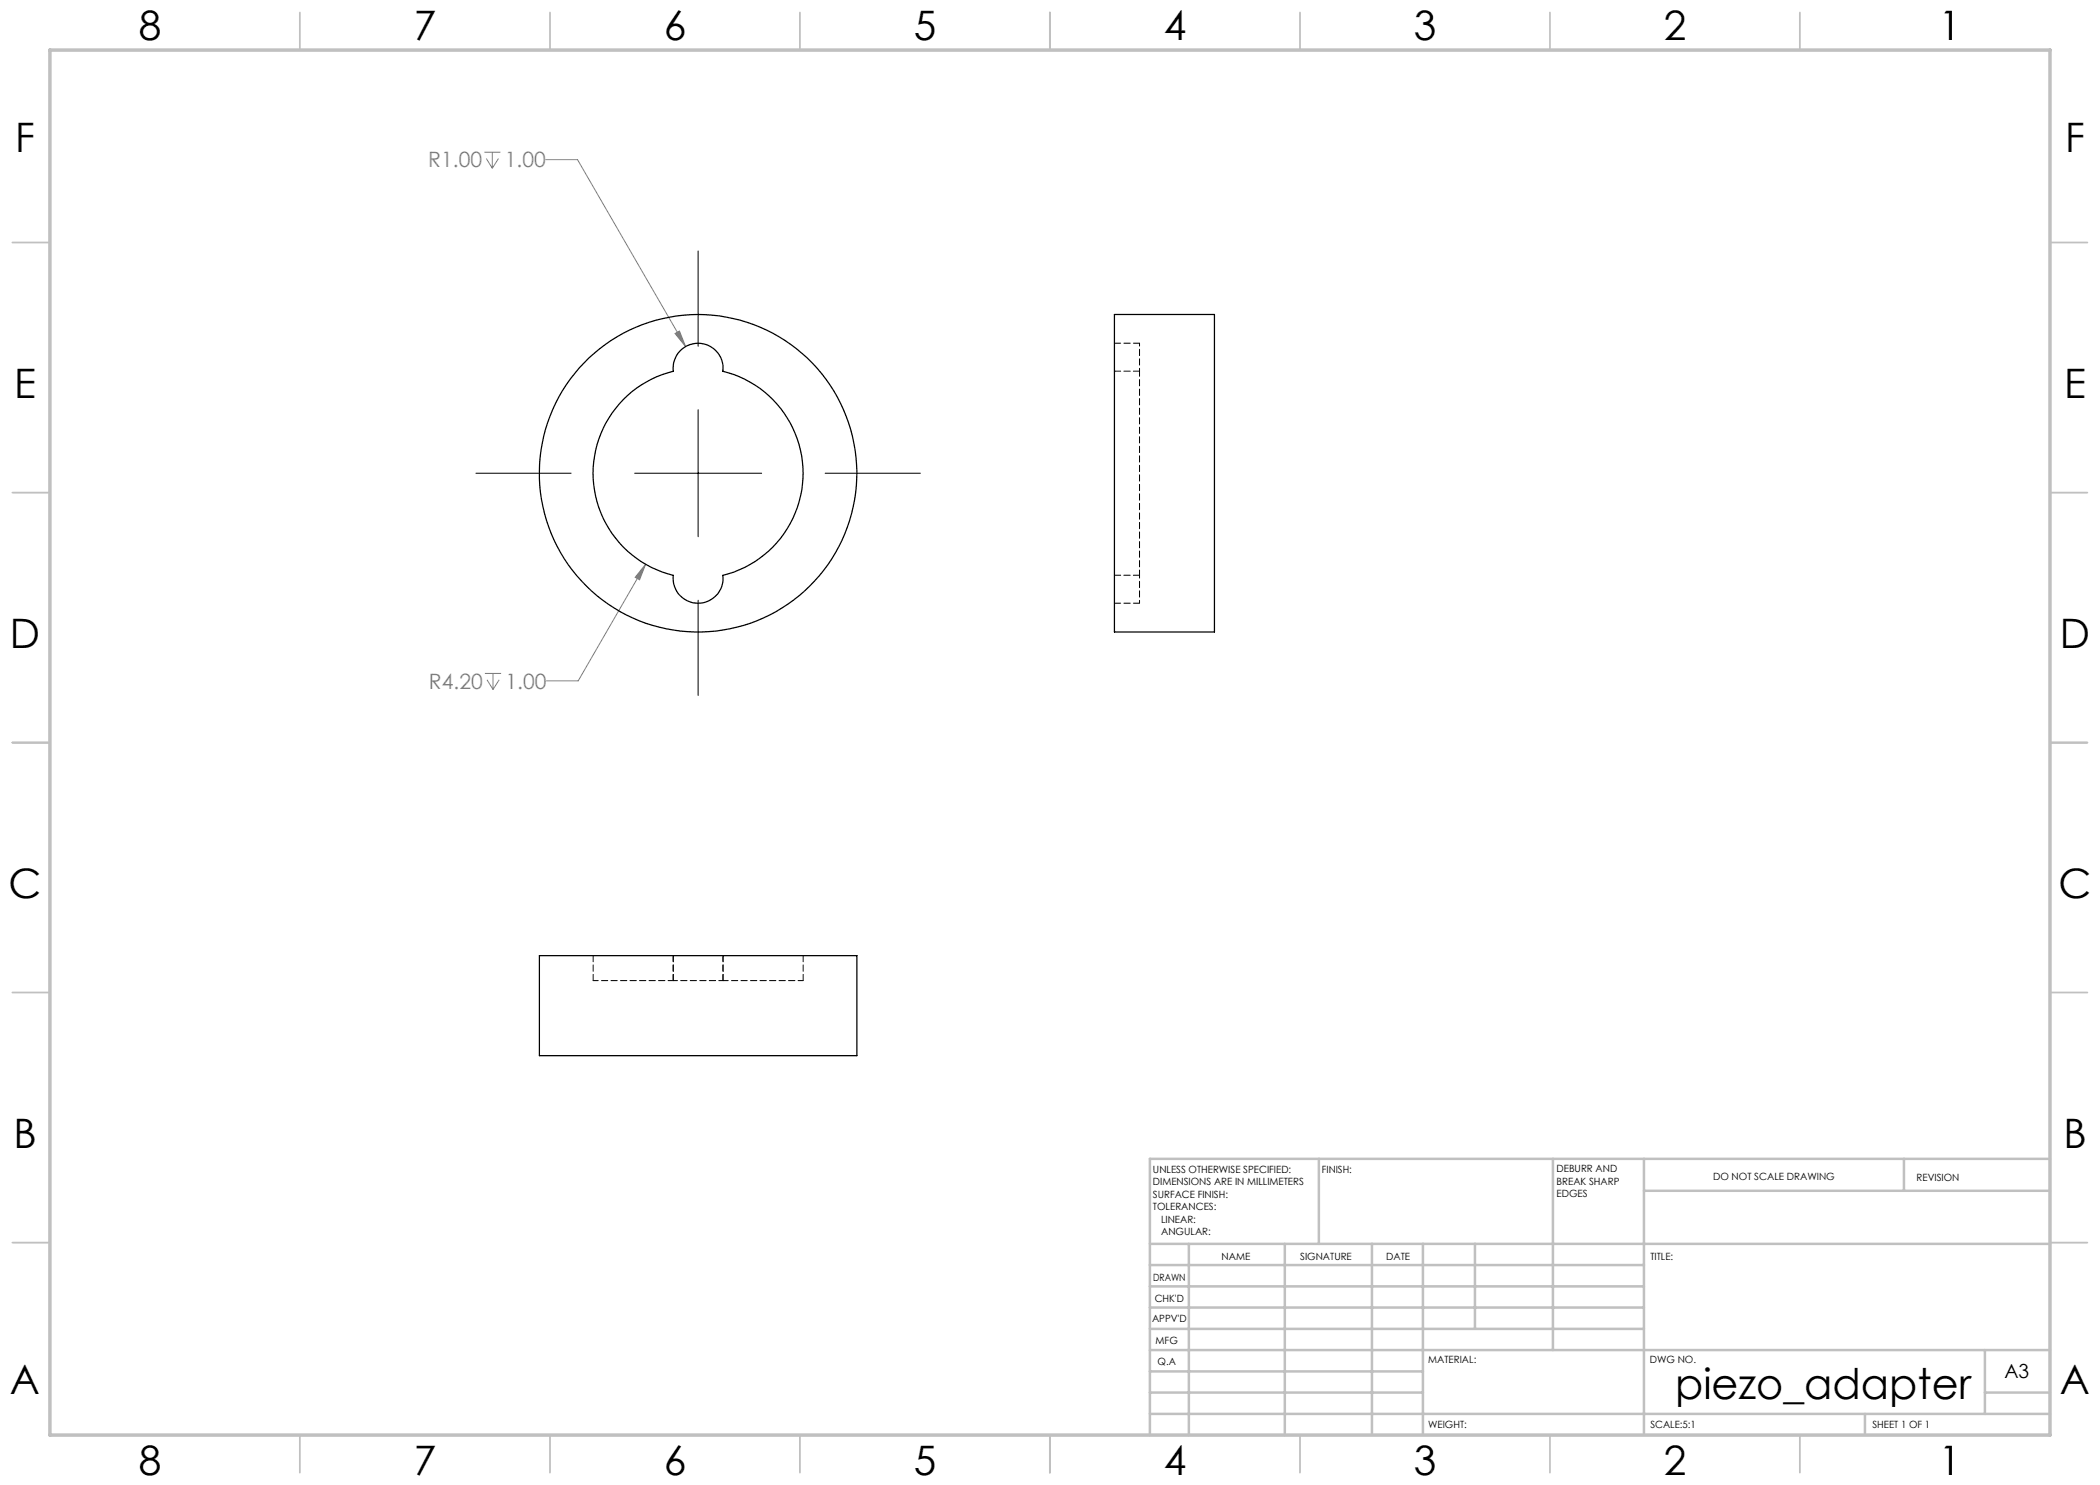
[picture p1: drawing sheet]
<svg xmlns="http://www.w3.org/2000/svg" width="420mm" height="297mm" viewBox="0 0 420 297" stroke-linecap="round" stroke-linejoin="round" font-family="sans-serif">
<path d="M96.9 30.4h3.2M97.3 31.7l1.2 2M98.5 30.4v3.3M99.7 31.7l-1.2 2M109.1 31.9h6.4l21.6 37.4M135 66.7l.9-.5 1.2 3.1zM129.1 112.9l-1.2 3.1-.9-.5zM129.1 112.9l-13.5 23.3h-6.3M97 134.7h3.2M97.4 136l1.2 1.9M98.6 134.7v3.2M99.8 136l-1.2 1.9" fill="none" stroke="#808080" stroke-width=".2"/>
<path d="M139.6 50.2v19M95.2 94.6h19M126.9 94.6h25.4M139.6 81.9v25.4M165 94.6h19.1M139.6 120v19.1" fill="none" stroke="#000" stroke-width=".2"/>
<g fill="none" stroke="#c0c0c0" stroke-width=".35">
<path d="M60 2.5v7.5M110 2.5v7.5M160 2.5v7.5M210 2.5v7.5M260 2.5v7.5M310 2.5v7.5M360 2.5v7.5M2.5 48.5h7.5M410 48.5h7.5M2.5 98.5h7.5M410 98.5h7.5M2.5 148.5h7.5"/>
<path d="M410 148.5h7.5M2.5 198.5h7.5M410 198.5h7.5M2.5 248.5h7.5M410 248.5h7.5M60 287v7.5M110 287v7.5M160 287v7.5M210 287v7.5M260 287v7.5M310 287v7.5M360 287v7.5"/>
</g>
<g fill="none" stroke="#c0c0c0" stroke-width=".5">
<path d="M263.8 231.8v17M310.6 231.8v38.2M328.8 231.8v55.2M328.8 238.2h81.2M380.8 231.8v6.4M410 231.8h-180v55.2M230 248.8h180M230 257.3h98.8M230 253h98.8M237.8 248.8v38.2M257 248.8v38.2M274.4 248.8v38.2"/>
<path d="M284.6 248.8v38.2M295 248.8v17M230 265.8h98.8M230 261.5h98.8M230 278.5h54.6M230 274.3h54.6M230 270h180M397 278.5h13M397 270v12.8M230 282.8h180M373 282.8v4.2"/>
</g>
<path d="M10 10h400v277h-400z" fill="none" stroke="#c0c0c0" stroke-width=".7"/>
<path d="M129.1 112.9l-2.1 2.6 .9 .5zM135 66.7l2.1 2.6-1.2-3.1z" fill="#808080"/>
<g fill="none" stroke="#000" stroke-width=".25">
<path d="M124.6 79.9a21.4 21.4 0 0 1 10.1-5.6 5 5 0 0 1 4.9-5.7 5 5 0 0 1 5 5.7 21 21 0 0 1 16 20.4 21 21 0 0 1-16 20.4 5 5 0 0 1-5 5.5 5 5 0 0 1-4.9-5.5 21 21 0 0 1-10.1-35.2zM222.9 62.9h20v63.5h-20zM107.9 191.1h63.5v20h-63.5z"/>
<circle cx="139.6" cy="94.6" r="31.8"/>
</g>
<path d="M227.9 115v-40.8" fill="none" stroke="#000" stroke-width=".2" stroke-dasharray="1.3 .6" stroke-dashoffset=".2"/>
<path d="M222.9 74.2h5M227.9 68.6h-5M222.9 115h5M222.9 120.6h5M118.6 191.1v5M134.6 191.1v5M134.7 196.1v-5M144.6 191.1v5M144.6 196.1v-5M160.6 196.1v-5" fill="none" stroke="#000" stroke-width=".2" stroke-dasharray="1.3 .6"/>
<path d="M227.9 74.2v-5.6M227.9 120.6v-5.6" fill="none" stroke="#000" stroke-width=".2" stroke-dasharray="1.3 .6" stroke-dashoffset=".7"/>
<path d="M134.6 196.1h10" fill="none" stroke="#000" stroke-width=".2" stroke-dasharray="1.3 .6" stroke-dashoffset=".4"/>
<path d="M118.6 196.1h16M144.6 196.1h16" fill="none" stroke="#000" stroke-width=".2" stroke-dasharray="1.3 .6" stroke-dashoffset=".3"/>
<text font-size="8.5" x="335" y="279.7">piezo_adapter</text>
<g font-size="8.1">
<text x="27.8" y="8">8</text>
<text x="82.8" y="8">7</text>
<text x="132.8" y="8">6</text>
<text x="182.8" y="8">5</text>
<text x="232.8" y="8">4</text>
<text x="282.8" y="8">3</text>
<text x="332.8" y="8">2</text>
<text x="387.8" y="8">1</text>
<text x="3" y="30.4">F</text>
<text x="413" y="30.4">F</text>
<text x="2.8" y="79.6">E</text>
<text x="412.8" y="79.6">E</text>
<text x="2" y="129.6">D</text>
<text x="412" y="129.6">D</text>
<text x="1.7" y="179.6">C</text>
<text x="411.7" y="179.6">C</text>
<text x="2.7" y="229.6">B</text>
<text x="412.7" y="229.6">B</text>
<text x="2" y="278.9">A</text>
<text x="412" y="278.9">A</text>
<text x="27.8" y="295">8</text>
<text x="82.8" y="295">7</text>
<text x="132.8" y="295">6</text>
<text x="182.8" y="295">5</text>
<text x="232.8" y="295">4</text>
<text x="282.8" y="295">3</text>
<text x="332.8" y="295">2</text>
<text x="387.8" y="295">1</text>
</g>
<g font-size="4.2" fill="#808080">
<text x="85.7" y="33.5">R1.00</text>
<text x="101" y="33.5">1.00</text>
<text x="85.8" y="137.7">R4.20</text>
<text x="101.1" y="137.7">1.00</text>
</g>
<text font-size="3.9" x="400.9" y="275.5">A3</text>
<g font-size="2">
<text x="230.6" y="234.6">UNLESS OTHERWISE SPECIFIED:</text>
<text x="230.6" y="237.1">DIMENSIONS ARE IN MILLIMETERS</text>
<text x="230.6" y="239.6">SURFACE FINISH:</text>
<text x="264.4" y="234.6">FINISH:</text>
<text x="311.3" y="234.5">DEBURR AND</text>
<text x="311.3" y="237">BREAK SHARP</text>
<text x="311.3" y="239.5">EDGES</text>
<text x="342.6" y="236">DO NOT SCALE DRAWING</text>
<text x="383.3" y="236.2">REVISION</text>
<text x="230.6" y="242.1">TOLERANCES:</text>
<text x="232.2" y="244.6">LINEAR:</text>
<text x="232.2" y="247.1">ANGULAR:</text>
<text x="244.3" y="252">NAME</text>
<text x="260" y="251.9">SIGNATURE</text>
<text x="277.2" y="251.9">DATE</text>
<text x="330.1" y="251.9">TITLE:</text>
<text x="230.6" y="256.1">DRAWN</text>
<text x="230.9" y="260.3">CHK'D</text>
<text x="230.4" y="264.4">APPV'D</text>
<text x="231.1" y="268.8">MFG</text>
<text x="231.5" y="273">Q.A</text>
<text x="285.6" y="272.5">MATERIAL:</text>
<text x="330" y="272.5">DWG NO.</text>
<text x="285.6" y="285.5">WEIGHT:</text>
<text x="330.1" y="285.6">SCALE:5:1</text>
<text x="374.5" y="285.6">SHEET 1 OF 1</text>
</g>
</svg>
